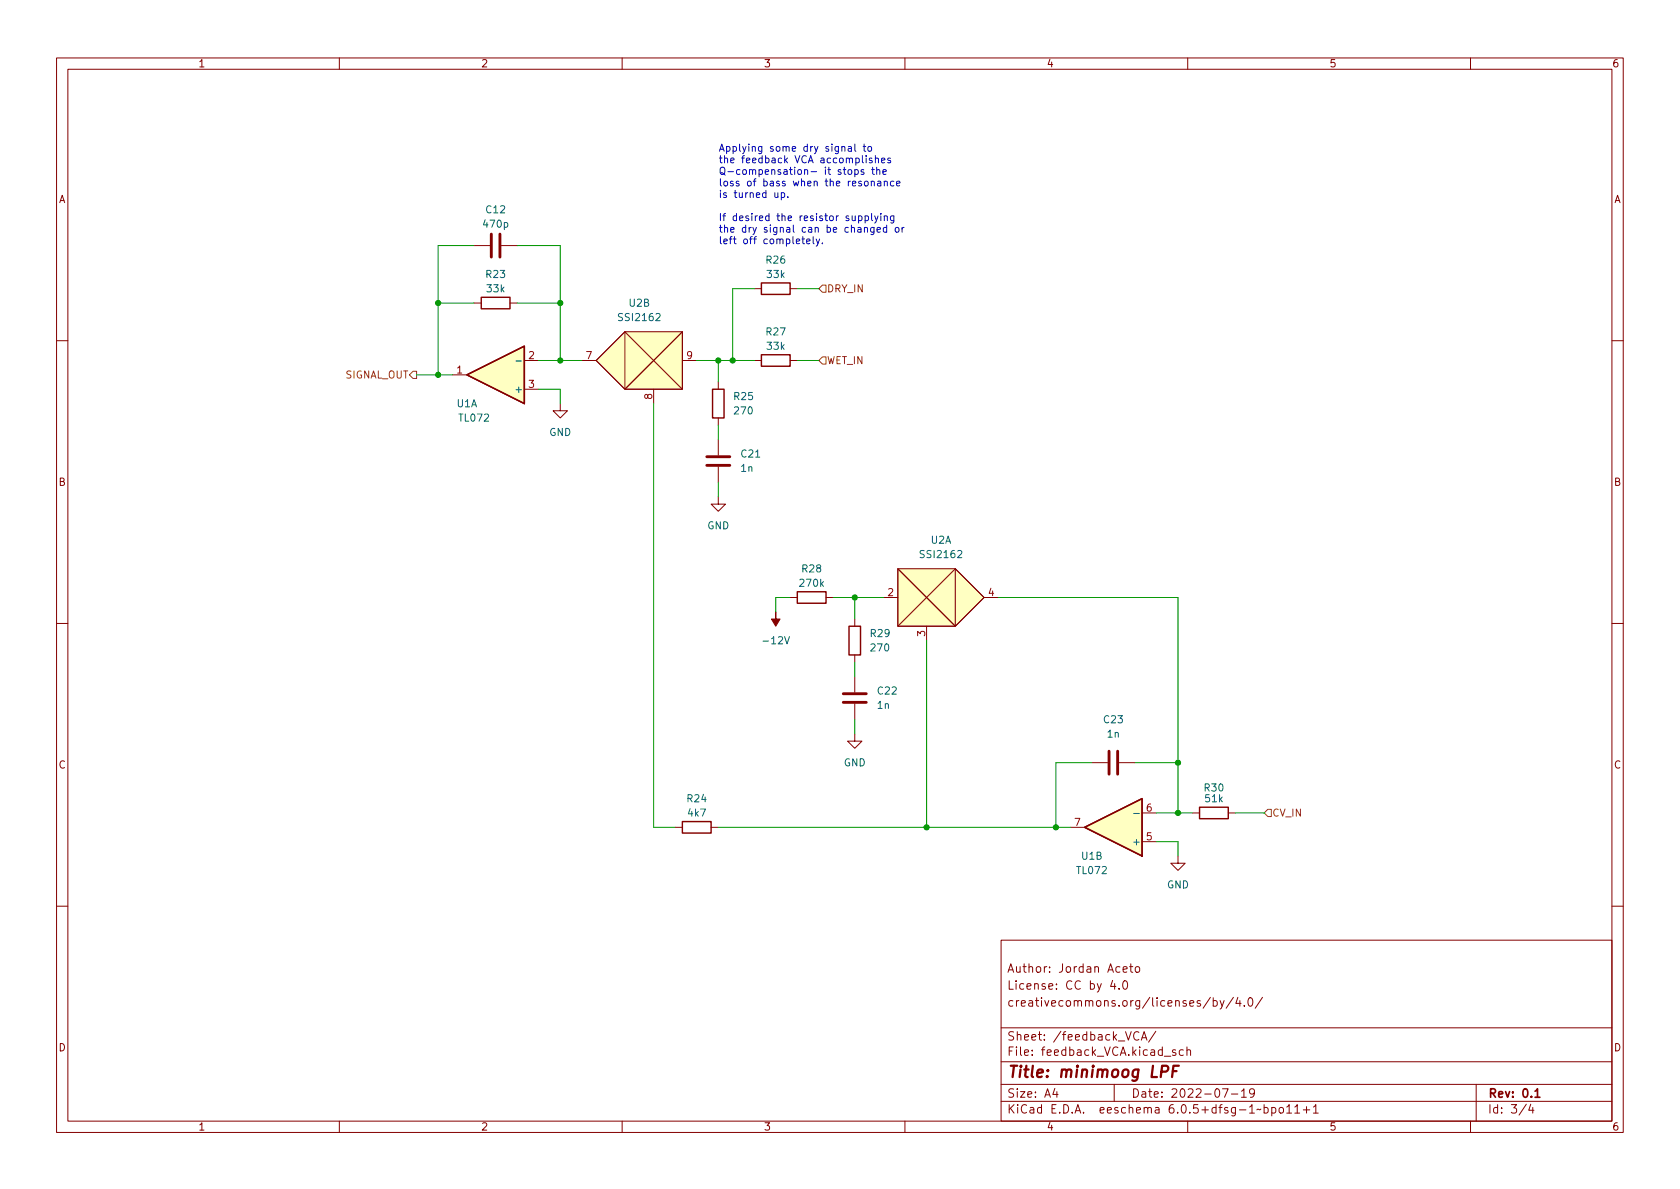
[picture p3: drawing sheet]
<svg xmlns="http://www.w3.org/2000/svg" width="297mm" height="210mm" viewBox="0 0 297 210" stroke-linecap="round" stroke-linejoin="round" font-family="sans-serif">
<g fill="none" stroke="#840000" stroke-width=".18">
<path d="M10 10.2h277v190.1h-277zM12 12.2h273v186.1h-273zM60 10.2v2M110 10.2v2M160 10.2v2M210 10.2v2M260 10.2v2M83.8 43.4h2.8M83.8 53.6h1.3M88.6 43.4h2.8M90.2 53.6h1.2M110.5 58.7h10.1v10.1h-10.1z"/>
<path d="M120.6 58.7l-10.1 10.1-5.1-5.1 5.1-5 10.1 10.1M133.3 51h1.3M139.7 51h1.3M10 60.2h2M80 66.3h2.5M92.7 63.7h2.5M92.7 68.8h2.5M99.1 71.4v1.2h1.2l-1.2 1.3-1.3-1.3h1.3M102.9 63.7h2.5M115.6 68.8v2.6M120.6 63.7h2.6M127 67.6v1.2"/>
<path d="M127 73.9v1.3M127 77.7v2.8M133.3 63.7h1.3M139.7 63.7h1.3M285 60.2h2M127 87.9v1.2h1.3l-1.3 1.3-1.3-1.3h1.3M127 82.5v2.8M10 110.2h2M139.7 105.7h1.3M146 105.7h1.3M151.1 109.5v1.2M151.1 115.8v1.3"/>
<path d="M151.1 119.6v2.8M156.2 105.7h2.5M158.7 100.6h10.2v10.1h-10.2zM158.7 100.6l10.2 10.1 5.1-5-5.1-5.1-10.2 10.1M163.8 110.7v2.6M174 105.7h2.5M285 110.2h2M151.1 129.8v1.3h-1.2l1.2 1.2 1.3-1.2h-1.3M151.1 124.5v2.7M193 134.9h2.8M197.9 134.9h2.8M119.4 146.3h1.2"/>
<path d="M125.7 146.3h1.3M189.2 146.3h2.6M201.9 143.8h2.6M201.9 148.8h2.6M208.3 151.4v1.2h1.2l-1.2 1.3-1.3-1.3h1.3M210.8 143.8h1.3M217.2 143.8h1.2M10 160.2h2M177 166.3h108v32h-108zM196.7 173.4l-.3 1h.9M197.1 173.9v1M197.9 174.8v.1"/>
<path d="M198.6 171.4l.7-.1-.1-.3-.4-.1-.2 .2v.8h.6M198.6 173.6l.3-.2a.81 .81 0 0 1 .5 .7 .81 .81 0 0 1-.3 .8h-.1a.81 .81 0 0 1-.4-1.3zM199.7 170.9h.6M199.9 170.4v1.3l.4 .2M200.9 171l.3-.1 .3 .3v.4l-.3 .3h-.3l-.2-.3v-.4zM214 176.4l-1.3 1.9M214.5 177l.4-.1 .3 .3v.4l-.1 .3h-.6M214.5 176.4v1.5M215.7 176.9l.4 1M216.4 176.9l-.5 1.4-.2 .1M218.1 176.4l-1.3 1.9M218.9 176.4l-.4 1h.9"/>
<path d="M219.2 176.9v1M220 177.8v.1M220.8 176.6l.2-.2a.81 .81 0 0 1 .6 .7 .81 .81 0 0 1-.3 .8h-.2a.81 .81 0 0 1-.3-1.3zM223.2 176.4l-1.3 1.9M285 160.2h2M60 198.3v2M110 198.3v2M160 198.3v2M177 194.8h108M177 191.8h108M177 187.8h108M177 181.8h108"/>
<path d="M186.5 192.5l-.4 1h1M186.9 193v1M197 191.8v3M201.4 182.6a.6 .6 0 0 0-.8 0 .6 .6 0 0 0-.2 .7 .56 .56 0 0 0 .3 .6 .56 .56 0 0 0 .7-.1M201.8 183.9l.5-1.5 .5 1.5M201.9 183.5h.7M204.4 182.4l-1.3 1.9M205.9 186.8h1.1M207.9 185.7l-.4-.1-.2 .2 .1 .3 .5 .1v.4h-.6M209.2 185.7l-.4-.1-.3 .3v.4l.1 .3h.6M209.9 185.8l.2-.2 .3 .1 .1 .9M209.9 185.1v1.5"/>
<path d="M210 198.3v2M216.1 192.5h1l-.6 1.5M217.7 193.5h1.2M219.5 193l.4-.5v1.5M219.5 194h.9M221.8 193.2l-.3 .3-.4-.1-.2-.2 .2-.6 .4-.1 .2 .2a.99 .99 0 0 1-.3 1.3h-.3M223.5 195.9l.4-.1 .3 .3v.4l-.1 .3h-.6M223.5 195.3v1.5M224.9 195.9l.4-.1 .3 .3v.4l-.2 .3h-.5M224.9 195.8v1.5M226.3 195.9l.3-.1 .3 .3v.4l-.3 .3h-.3l-.2-.3v-.4zM227.5 195.8l.4-.5v1.5"/>
<path d="M227.5 196.8h.9M228.9 195.8l.5-.5v1.5M228.9 196.8h.9M230.4 196.3h1.2M231 195.7v1.1M232.2 195.8l.4-.5v1.5M232.2 196.8h.9M260 198.3v2M261 191.8v6.5M269.9 195.3l-1.3 1.9M270.6 195.3l-.3 1h.9M271 195.8v1"/>
</g>
<path d="M271.4 193l.4-.5v1.5M271.4 194h.9" fill="none" stroke="#840000" stroke-width=".3"/>
<path d="M205.3 189.5h.8a.55 .55 0 0 0 .5-.5 .55 .55 0 0 0-.4-.5h-.7l-.3 2M207.4 189.4h.6M208.4 188.5h-.9l-.3 2" fill="none" stroke="#840000" stroke-width=".4"/>
<path d="M85.1 52.6h5.1v2h-5.1zM134.6 50h5.1v2.1h-5.1zM82.5 66.3l10.2-5.1v10.2zM126 68.8h2v5.1h-2zM134.6 62.7h5.1v2.1h-5.1zM141 104.6h5v2.1h-5zM150.1 110.7h2v5.1h-2zM120.6 145.3h5.1v2h-5.1zM191.8 146.3l10.1-5.1v10.2zM212.1 142.7h5.1v2.1h-5.1z" fill="none" stroke="#840000" stroke-width=".25"/>
<path d="M86.9 41.4v4.1M88.4 41.4v4.1M125 82.3h4M125 80.8h4M149.1 124.2h4.1M149.1 122.7h4.1M196.1 132.8v4.1M197.6 132.8v4.1" fill="none" stroke="#840000" stroke-width=".51"/>
<g fill="#ffffc2" stroke="#ffffc2" stroke-width=".18">
<path d="M158.7 100.6h10.2v10.1h-10.2z"/>
<path d="M158.7 100.6h10.2l5.1 5.1-5.1 5z"/>
<path d="M110.5 58.7h10.1v10.1h-10.1z"/>
<path d="M105.4 63.7l5.1-5h10.1l-10.1 10.1z"/>
<path d="M82.5 66.3l10.2-5.1v10.2z"/>
<path d="M191.8 146.3l10.1-5.1v10.2z"/>
</g>
<path d="M137.2 108.2v1.3h.7l-.7 1.2-.8-1.2h.8z" fill="#840000" stroke="#840000" stroke-width=".18"/>
<path d="M91.2 63.8h1M200.5 143.8h.9" fill="none" stroke="#006464" stroke-width=".18"/>
<path d="M145.4 50.4h.6v1.3h-.6l-.6-.7zM73 65.7h.7v1.2h-.7l-.6-.6zM145.4 63.1h.6v1.3h-.6l-.6-.7zM224.2 143.1h.6v1.3h-.6l-.7-.6z" fill="none" stroke="#725600" stroke-width=".18"/>
<g fill="none" stroke="#0000c2" stroke-width=".18">
<path d="M137 34.1l.1 .8h.3l.1-.1M137.5 34.1v.8M138.1 34.1h.4l.2 .2-.1 .6h-.5M138.1 34.1v1.3M139.3 34.8v.1M148.8 26l.2-.1 .3 .1 .1 .7M150 26h.5v.7M150.1 30.1l.3-.1 .2 .2v.4l-.2 .2h-.3l-.2-.2zM150.5 26.2l-.4 .1-.2 .1 .2 .3h.4M151.1 25.5v1.1l.2 .1M151.1 30.1l.4-.1 .3 .2-.2 .6h-.5M151.1 30v1.3"/>
<path d="M151.8 38.2h.4l.2 .2-.1 .6h-.5M152.6 25.9h.5M152.7 30.1l-.3-.1-.2 .2 .1 .2 .4 .1v.3h-.5M152.8 25.5v1.1l.3 .1M153 32.1l.3-.1 .2 .3v.3l-.2 .3-.3-.1-.2-.2zM153 38.2h.3l.3 .2-.2 .6h-.4M153 38.2v1.2M153.1 27.5v.1M153.1 27.9v.9M153.6 26l.3-.1 .2 .2v.4l-.2 .2h-.3l-.2-.2zM154 32.2l.2-.2 .3 .1 .1 .8M154 32v.9"/>
<path d="M154.1 37.7v1.1l.2 .2M154.1 30h.5M154.2 28l-.3-.1-.2 .2v.2l.5 .1v.3h-.5M154.3 29.6v1.1l.3 .1M154.7 38.2l.3 .8M154.8 28.1l.2-.2 .3 .1v.8M154.8 27.5v1.3M155 30.1l.2-.1 .3 .1 .1 .7M155 29.6v1.2M155.2 32.1h.5v.8M155.3 38.2l-.5 1.1-.1 .1M155.7 32.3l-.4 .1-.2 .2 .2 .3 .4-.1"/>
<path d="M155.7 37.7v.2M155.7 38.2v.8M155.9 28.4l.6-.1-.1-.3-.4-.1-.1 .2v.6h.5M156.1 30.4l.6-.1-.1-.2-.3-.1-.2 .2 .1 .6h.4M156.3 32.2l.2-.2 .3 .1 .1 .8M156.3 38.3l.2-.1h.3l.1 .8M156.3 32v.9M156.3 38.2v.8M156.8 39.8v1.3M157.4 28l-.3-.1-.1 .2v.2l.4 .1v.3h-.4M158 32.1l-.3-.1-.3 .3 .2 .5h.4M158 38.2v1l-.2 .2h-.3"/>
<path d="M158 38.2h-.3l-.3 .2 .2 .6h.4M158.5 32.5l.6-.2v-.2l-.4-.1-.2 .2 .1 .6h.5M141.8 42.3h.5M142 41.8v1.1l.3 .2M142.6 42.7l.6-.1v-.3h-.4l-.2 .1 .1 .6h.5M143.8 41.8v1.1l.1 .2M144.3 42.3l.3 .8M144.9 42.3l-.4 1.1-.2 .1M145.4 43v.1M152.8 40.3l.2-.1 .3 .1 .1 .8M154.5 40.2v1l-.2 .3-.3-.1M154.5 40.3l-.3-.1-.3 .3 .1 .5h.5"/>
<path d="M155.1 40.6l.6-.1-.1-.2-.3-.1-.2 .2v.6h.5M156.8 40.3l-.4-.1-.2 .3 .1 .5h.5M158.4 40.3l.3-.1 .2 .3v.3l-.2 .3-.3-.1-.1-.2zM159.5 40.2v.9M159.9 40.2l-.4 .3"/>
</g>
<g fill="none" stroke="#009600" stroke-width=".18">
<path d="M77.5 53.6h6.3M83.8 43.4h-6.3v22.9M91.4 53.6h7.7M91.4 43.4h7.7v20.3M133.3 51h-3.8v12.7M141 51h3.8M73.7 66.3h6.3M95.2 63.7h7.7M95.2 68.8h3.9v2.6M115.6 71.4v74.9h3.8M123.2 63.7h10.1M127 63.7v3.9"/>
<path d="M127 75.2v2.5M141 63.7h3.8M127 85.3v2.6M139.7 105.7h-2.5v2.5M147.3 105.7h8.9M151.1 105.7v3.8M151.1 117.1v2.5M163.8 113.3v33M176.5 105.7h31.8v38.1M151.1 127.2v2.6M193 134.9h-6.3v11.4M200.7 134.9h7.6"/>
<path d="M127 146.3h62.2M204.5 148.8h3.8v2.6M204.5 143.8h6.3M218.4 143.8h5.1"/>
</g>
<g fill="#009600" stroke="#009600" stroke-width=".18">
<circle cx="208.3" cy="143.8" r=".46"/>
<circle cx="186.7" cy="146.3" r=".46"/>
<circle cx="163.8" cy="146.3" r=".46"/>
<circle cx="151.1" cy="105.7" r=".46"/>
<circle cx="208.3" cy="134.9" r=".46"/>
<circle cx="99.1" cy="53.6" r=".46"/>
<circle cx="99.1" cy="63.7" r=".46"/>
<circle cx="127" cy="63.7" r=".46"/>
<circle cx="129.5" cy="63.7" r=".46"/>
<circle cx="77.5" cy="53.6" r=".46"/>
<circle cx="77.5" cy="66.3" r=".46"/>
</g>
<text font-size="2.8" fill="#840000" x="178" y="190.6">Title: minimoog LPF</text>
<g font-size="2.1" fill="#840000">
<text x="178" y="172">Author: Jordan Aceto</text>
<text x="178" y="178">creativecommons.org/licenses/by/4.0/</text>
<text x="178" y="175">License: CC by 4.0</text>
<text x="178" y="184">Sheet: /feedback_VCA/</text>
<text x="178" y="186.7">File: feedback_VCA.kicad_sch</text>
<text x="178" y="196.9">KiCad E.D.A. eeschema 6.0.5+dfsg-1~bpo11+1</text>
<text x="178" y="194.1">Size: A4</text>
<text x="200" y="194.1">Date: 2022-07-19</text>
<text x="263" y="194.1">Rev: 0.1</text>
<text x="263" y="196.9">Id: 3/4</text>
</g>
<g font-size="1.8" fill="#840000">
<text x="35" y="11.9">1</text>
<text x="85" y="11.9">2</text>
<text x="135" y="11.9">3</text>
<text x="185" y="11.9">4</text>
<text x="235" y="11.9">5</text>
<text x="285" y="11.9">6</text>
<text x="10.3" y="35.9">A</text>
<text x="285.3" y="35.9">A</text>
<text x="10.3" y="85.9">B</text>
<text x="285.3" y="85.9">B</text>
<text x="10.3" y="135.9">C</text>
<text x="285.3" y="135.9">C</text>
<text x="10.3" y="185.9">D</text>
<text x="285.3" y="185.9">D</text>
<text x="35" y="199.9">1</text>
<text x="85" y="199.9">2</text>
<text x="135" y="199.9">3</text>
<text x="185" y="199.9">4</text>
<text x="235" y="199.9">5</text>
<text x="285" y="199.9">6</text>
</g>
<g font-size="1.8" fill="#0000c2">
<text x="127" y="26.8">Applying some dry signal to</text>
<text x="127" y="28.9">the feedback VCA accomplishes</text>
<text x="127" y="30.9">Q-compensation- it stops the</text>
<text x="127" y="32.9">loss of bass when the resonance</text>
<text x="127" y="35">is turned up.</text>
<text x="127" y="39.1">If desired the resistor supplying</text>
<text x="127" y="41.1">the dry signal can be changed or</text>
<text x="127" y="43.2">left off completely.</text>
</g>
<g font-size="1.8" fill="#006464">
<text x="85.6" y="40.3">470p</text>
<text x="86" y="37.7">C12</text>
<text x="135.5" y="46.6">R26</text>
<text x="86" y="49.1">R23</text>
<text x="86.2" y="51.7">33k</text>
<text x="135.7" y="49.1">33k</text>
<text x="109.6" y="56.8">SSI2162</text>
<text x="111.3" y="54.2">U2B</text>
<text x="135.5" y="59.3">R27</text>
<text x="135.7" y="61.8">33k</text>
<text x="91.5" y="69.5">+</text>
<text x="129.8" y="70.7">R25</text>
<text x="80.8" y="72">U1A</text>
<text x="81.3" y="74.5">TL072</text>
<text x="97.1" y="77.1">GND</text>
<text x="130" y="73.3">270</text>
<text x="131" y="83.4">1n</text>
<text x="131.1" y="80.9">C21</text>
<text x="125" y="93.6">GND</text>
<text x="141.9" y="101.2">R28</text>
<text x="163" y="98.7">SSI2162</text>
<text x="164.6" y="96.1">U2A</text>
<text x="141.5" y="103.8">270k</text>
<text x="135.3" y="113.9">-12V</text>
<text x="154" y="112.6">R29</text>
<text x="154.1" y="115.2">270</text>
<text x="155.2" y="125.3">1n</text>
<text x="155.2" y="122.8">C22</text>
<text x="195.2" y="127.9">C23</text>
<text x="195.8" y="130.4">1n</text>
<text x="149.2" y="135.5">GND</text>
<text x="121.6" y="141.9">R24</text>
<text x="213" y="139.9">R30</text>
<text x="213.2" y="141.9">51k</text>
<text x="121.7" y="144.4">4k7</text>
<text x="200.8" y="149.5">+</text>
<text x="190.5" y="154.6">TL072</text>
<text x="191.3" y="152">U1B</text>
<text x="206.3" y="157.1">GND</text>
</g>
<g font-size="1.8" fill="#725600">
<text x="146.2" y="51.7">DRY_IN</text>
<text x="146.2" y="64.4">WET_IN</text>
<text x="60.9" y="66.9">SIGNAL_OUT</text>
<text x="224.9" y="144.4">CV_IN</text>
</g>
<g font-size="1.8" fill="#a90000">
<text x="93.5" y="63.5">2</text>
<text x="103.6" y="63.5">7</text>
<text x="121.4" y="63.5">9</text>
<text x="80.8" y="66">1</text>
<text x="93.5" y="68.6">3</text>
<text x="115.3" y="70.6" transform="rotate(-90 115.3 70.6)">8</text>
<text x="157" y="105.4">2</text>
<text x="174.8" y="105.4">4</text>
<text x="163.6" y="112.5" transform="rotate(-90 163.6 112.5)">3</text>
<text x="202.7" y="143.5">6</text>
<text x="190" y="146">7</text>
<text x="202.7" y="148.6">5</text>
</g>
</svg>
